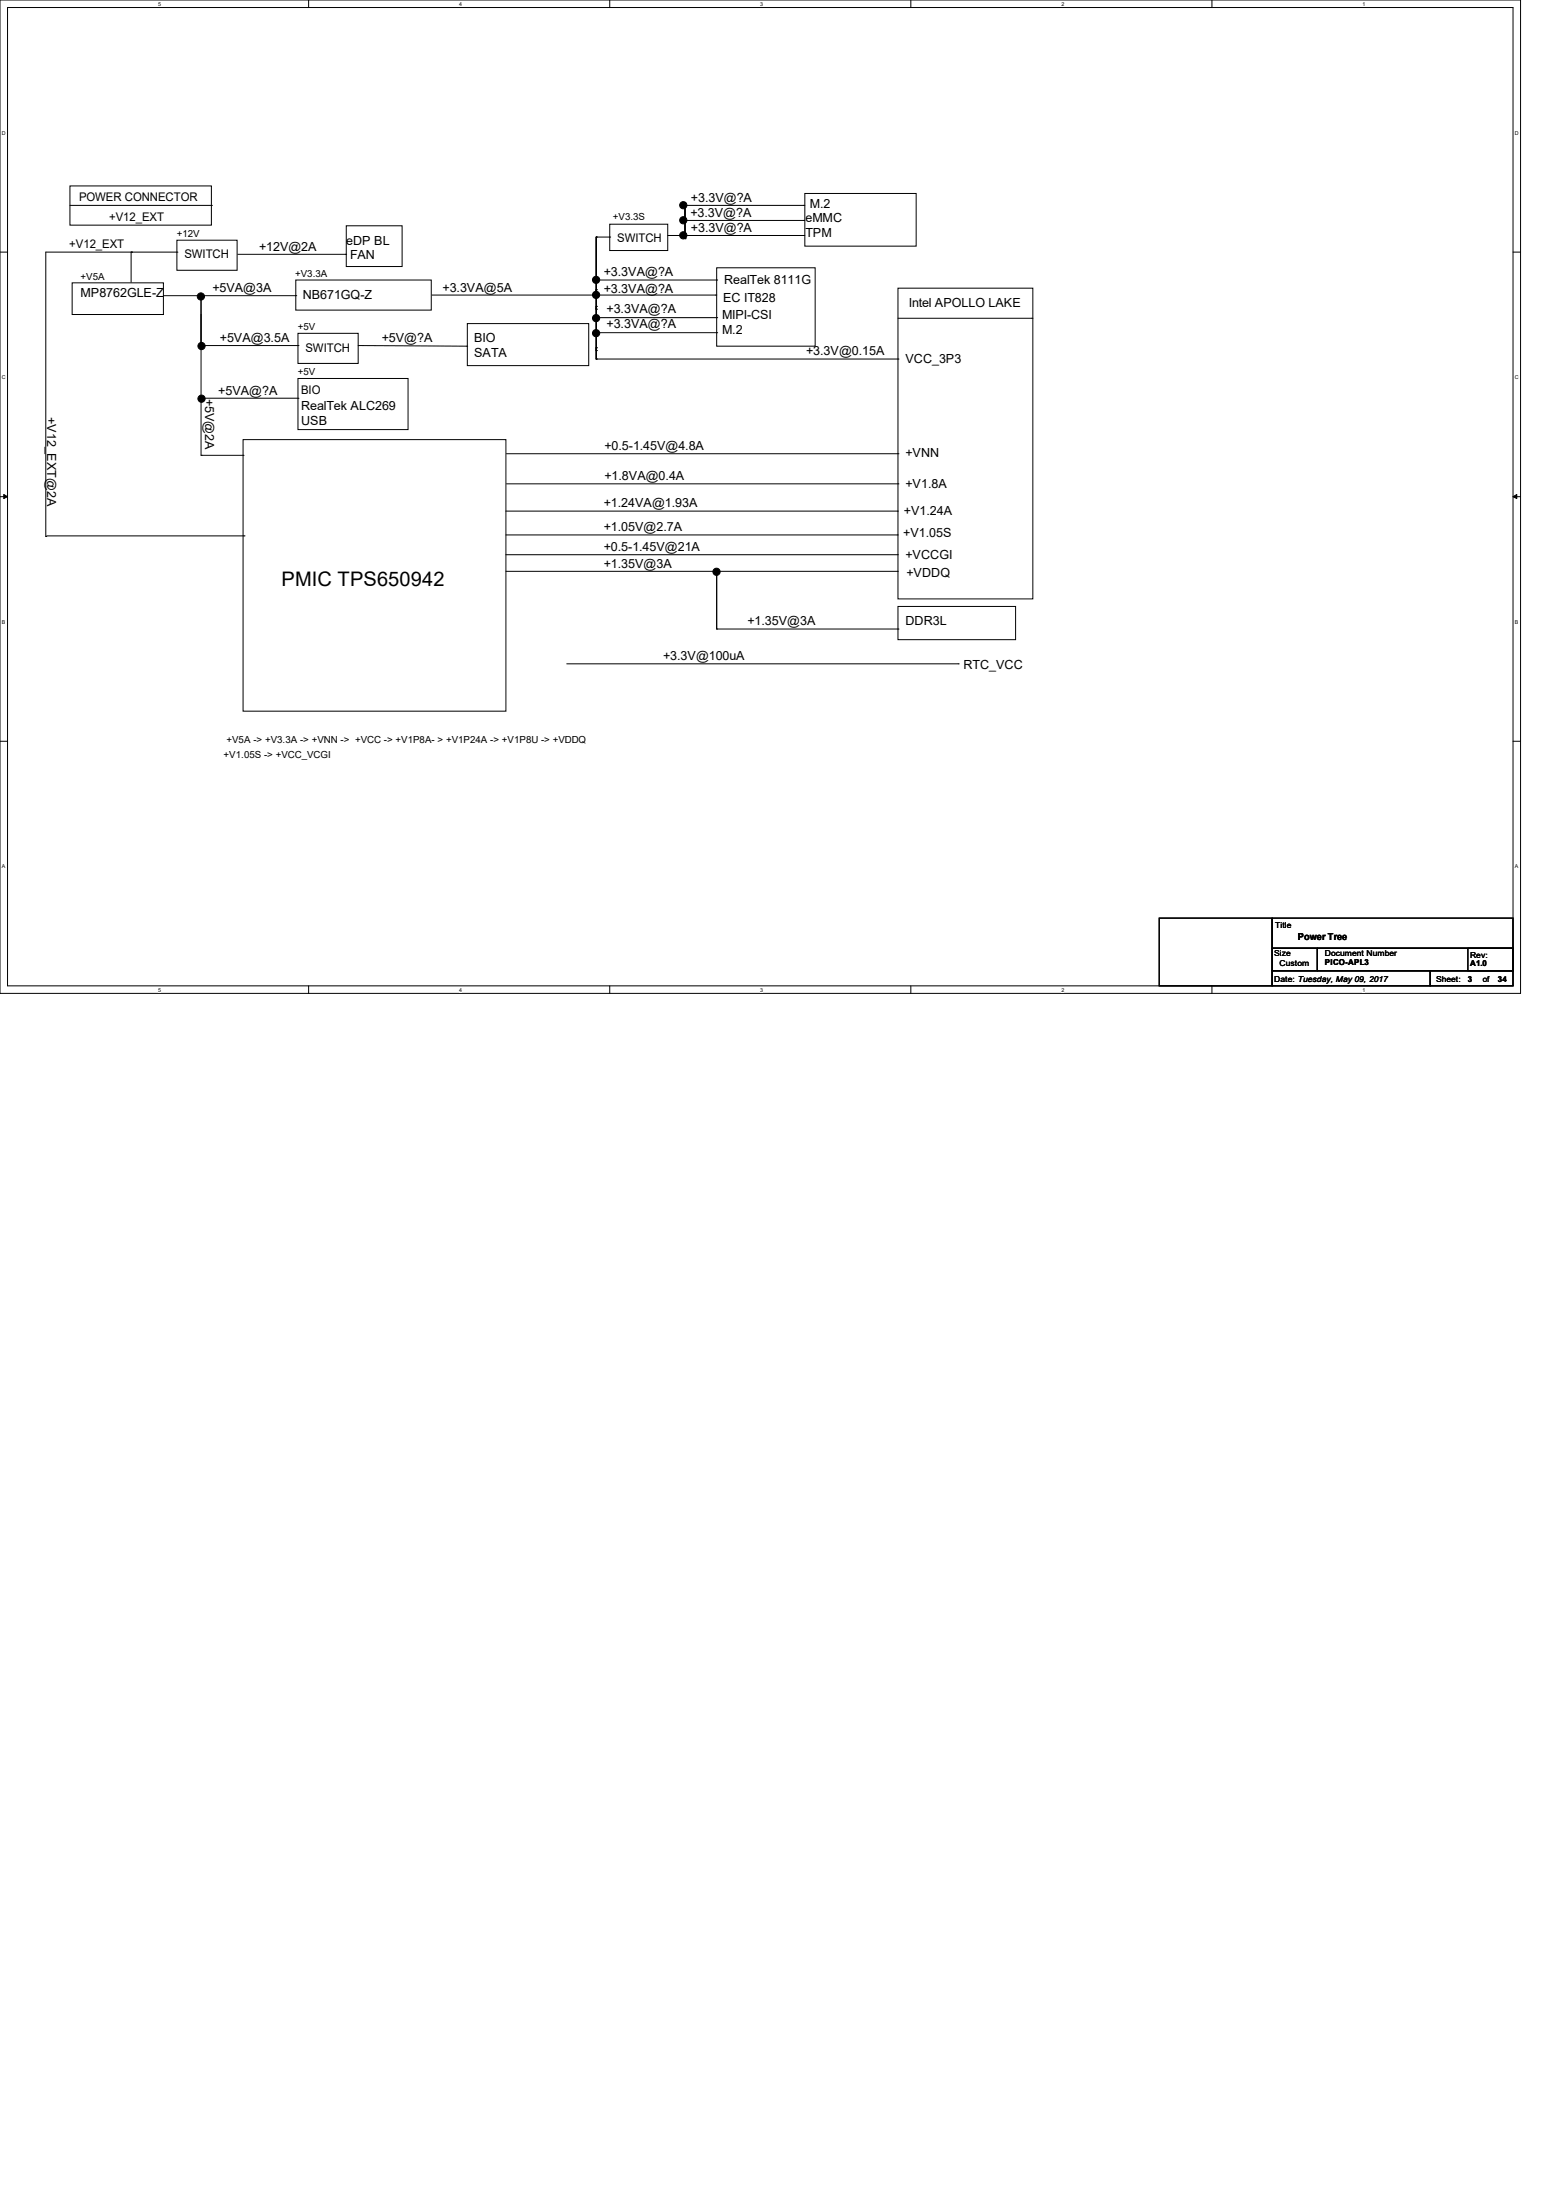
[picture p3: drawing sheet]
<svg xmlns="http://www.w3.org/2000/svg" width="210mm" height="297mm" viewBox="0 0 210 297" stroke-linecap="round" stroke-linejoin="round" font-family="sans-serif">
<path d="M0 0h205.2v134.1h-205.2zM1 1h203.2v132.1h-203.2z" fill="none" stroke="#000" stroke-width=".13"/>
<g fill="#fff">
<path d="M21.3 .1h.4v.8h-.4z"/>
<path d="M21.3 133.2h.4v.8h-.4z"/>
</g>
<path d="M41.7 0v1M41.7 133.1v1" fill="none" stroke="#000" stroke-width=".13"/>
<g fill="#fff">
<path d="M62 .1h.4v.8h-.4z"/>
<path d="M62 133.2h.4v.8h-.4z"/>
</g>
<path d="M82.3 0v1M82.3 133.1v1" fill="none" stroke="#000" stroke-width=".13"/>
<g fill="#fff">
<path d="M102.6 .1h.4v.8h-.4z"/>
<path d="M102.6 133.2h.4v.8h-.4z"/>
</g>
<path d="M122.9 0v1M122.9 133.1v1" fill="none" stroke="#000" stroke-width=".13"/>
<g fill="#fff">
<path d="M143.3 .1h.3v.8h-.3z"/>
<path d="M143.3 133.2h.3v.8h-.3z"/>
</g>
<path d="M163.6 0v1M163.6 133.1v1" fill="none" stroke="#000" stroke-width=".13"/>
<g fill="#fff">
<path d="M183.9 .1h.4v.8h-.4z"/>
<path d="M183.9 133.2h.4v.8h-.4z"/>
<path d="M.3 17.5h.5v.8h-.5z"/>
<path d="M204.5 17.5h.5v.8h-.5z"/>
<path d="M.3 50.5h.5v.9h-.5z"/>
<path d="M204.5 50.5h.5v.9h-.5z"/>
</g>
<path d="M0 34h1M204.2 34h1" fill="none" stroke="#000" stroke-width=".13"/>
<g fill="#fff">
<path d="M.3 83.6h.4v.8h-.4z"/>
<path d="M204.5 83.6h.4v.8h-.4z"/>
</g>
<path d="M0 67.1h1M204.2 67.1h1" fill="none" stroke="#000" stroke-width=".13"/>
<path d="M.5 66.8l.5 .3-.5 .2zM204.2 67.1l.5-.3v.5z" fill="#000" stroke="#000" stroke-width=".13"/>
<g fill="#fff">
<path d="M.3 116.6h.4v.8h-.4z"/>
<path d="M204.5 116.6h.4v.8h-.4z"/>
</g>
<g fill="none" stroke="#000" stroke-width=".13">
<path d="M9.4 25.1h19.1v5.3h-19.1zM9.4 27.7h19.1M9.7 38.2h12.4v4.3h-12.4zM17.7 34h.1M17.7 34v4.1M17.8 34h.1M22.1 39.9h17.8M23.9 32.4h8.1v4.1h-8.1zM23.9 34h.1M23.9 34h-17.7v38.4M28.5 27.7h.1M32.1 34.3h14.6"/>
<path d="M39.9 37.8h18.3v4.1h-18.3zM39.9 39.9h.1M46.7 34.3h.1M46.7 30.5h7.6v5.5h-7.6zM58.3 39.8h38.3M80.3 39.8h.1M80.5 39.8h.1M80.5 37.8h.1M80.5 32h.1M80.5 39.1h.1M80.5 32v10.9M80.5 37.8h16.2"/>
<path d="M80.5 32h1.8M82.3 30.3h7.8v3.5h-7.8zM82.3 32h.1M90.1 31.8h18.4M92.2 29.8h16.3M92.2 27.7h16.3M92.5 32.2h.1M92.5 27.4h.1M92.5 27.4v4.8M96.6 39.8h.1M96.7 36.2h13.3v10.5h-13.3zM96.7 37.8h.1"/>
<path d="M108.5 29.8h.1M108.5 31.8h.1M108.5 27.7h.1M108.6 26.1h15.1v7.1h-15.1zM121.2 38.9h18.2v42h-18.2zM27.1 40.3h.1M27.1 46.5h.1M27.1 46.7h13.1M27.1 40.3v21.2M27.1 53.8h13.1M32.8 59.4h35.5v36.6h-35.5zM40.2 45h8.1v4.1h-8.1z"/>
<path d="M40.2 51.1h14.9v6.9h-14.9zM40.2 46.7h.1M40.2 53.8h.1M48.3 46.7h14.7M63 46.7h.1M63.1 43.7h16.4v5.7h-16.4zM80.5 41.7h.1M80.5 41.4h.1M80.5 42.9h.1M80.5 46.9h.1M80.5 48.5h.1M80.5 43.1h.1"/>
<path d="M80.5 47.3h.1M80.5 43.1v5.4M80.5 42.9h16.2M80.5 48.5h40.7M80.5 44.9h16.2M96.7 42.9h.1M96.7 44.9h.1M121.2 48.5h.1M121.2 43h18.1M139.3 43h.1M6.2 72.4h.1M6.3 72.3h26.6"/>
<path d="M27.1 61.5h.1M27.2 61.5h5.6M32.8 61.5h.1M32.9 72.3h.1M68.3 69h52.8M68.3 72.2h52.8M68.3 74.9h52.8M68.3 77.1h52.8M68.4 61.3h52.8M68.4 65.3h52.8M96.7 77.3h.1M96.7 77.3v7.6"/>
<path d="M121.1 69h.1M121.1 72.2h.1M121.1 74.9h.1M121.1 77.1h.1M121.2 61.3h.1M121.2 65.3h.1M76.5 89.6h52.8M96.7 84.9h.1M96.8 84.9h24.4M121.2 81.9h15.9v4.5h-15.9zM121.2 84.9h.1M129.3 89.6h.1"/>
<path d="M0 100.1h1M204.2 100.1h1M156.5 124h15.2v9.1h-15.2zM171.7 128h6.1v3.1h-6.1zM171.7 131.1h21.3v2h-21.3zM171.7 124h32.5v4h-32.5zM177.8 128h26.4v3.1h-26.4zM193 131.1h11.2v2h-11.2zM198.1 128h6.1v3.1h-6.1z"/>
</g>
<g fill="#000" stroke="#000" stroke-width=".13">
<circle cx="80.5" cy="39.8" r=".49"/>
<circle cx="80.5" cy="37.8" r=".49"/>
<circle cx="92.2" cy="31.8" r=".49"/>
<circle cx="92.2" cy="29.7" r=".49"/>
<circle cx="92.2" cy="27.7" r=".49"/>
<circle cx="27.1" cy="40" r=".49"/>
<circle cx="27.2" cy="46.7" r=".49"/>
<circle cx="27.2" cy="53.8" r=".49"/>
<circle cx="80.5" cy="45" r=".49"/>
<circle cx="80.5" cy="42.9" r=".49"/>
<circle cx="96.7" cy="77.2" r=".49"/>
</g>
<text font-size="2.7" x="38" y="79.2">PMIC TPS650942</text>
<g font-size="1.7">
<text x="93.2" y="29.3">+3.3V@?A</text>
<text x="93.3" y="27.2">+3.3V@?A</text>
<text x="108.7" y="30">eMMC</text>
<text x="109.3" y="28">M.2</text>
<text x="35" y="33.8">+12V@2A</text>
<text x="46.7" y="33">eDP BL</text>
<text x="47.2" y="35">FAN</text>
<text x="93.3" y="31.3">+3.3V@?A</text>
<text x="108.7" y="32">TPM</text>
<text x="10.9" y="40.1">MP8762GLE-Z</text>
<text x="28.7" y="39.4">+5VA@3A</text>
<text x="40.9" y="40.4">NB671GQ-Z</text>
<text x="59.7" y="39.4">+3.3VA@5A</text>
<text x="81.5" y="37.3">+3.3VA@?A</text>
<text x="81.5" y="39.5">+3.3VA@?A</text>
<text x="97.6" y="40.7">EC IT828</text>
<text x="97.7" y="38.3">RealTek 8111G</text>
<text x="122.7" y="41.4">Intel APOLLO LAKE</text>
<text x="29.7" y="46.1">+5VA@3.5A</text>
<text x="51.5" y="46.1">+5V@?A</text>
<text x="64" y="46.2">BIO</text>
<text x="81.9" y="42.2">+3.3VA@?A</text>
<text x="81.9" y="44.3">+3.3VA@?A</text>
<text x="97.5" y="43.1">MIPI-CSI</text>
<text x="97.5" y="45.1">M.2</text>
<text x="108.8" y="48">+3.3V@0.15A</text>
<text x="27.7" y="53.8" transform="rotate(90 27.7 53.8)">+5V@2A</text>
<text x="29.5" y="53.3">+5VA@?A</text>
<text x="64" y="48.3">SATA</text>
<text x="122.2" y="49.1">VCC_3P3</text>
<text x="6.3" y="56.3" transform="rotate(90 6.3 56.3)">+V12_EXT@2A</text>
<text x="40.6" y="55.4">RealTek ALC269</text>
<text x="40.6" y="57.4">USB</text>
<text x="81.6" y="60.7">+0.5-1.45V@4.8A</text>
<text x="81.6" y="64.8">+1.8VA@0.4A</text>
<text x="122.2" y="61.8">+VNN</text>
<text x="122.2" y="65.8">+V1.8A</text>
<text x="81.5" y="68.5">+1.24VA@1.93A</text>
<text x="81.5" y="71.7">+1.05V@2.7A</text>
<text x="122" y="69.5">+V1.24A</text>
<text x="81.5" y="74.4">+0.5-1.45V@21A</text>
<text x="81.5" y="76.6">+1.35V@3A</text>
<text x="121.9" y="72.6">+V1.05S</text>
<text x="122.2" y="75.5">+VCCGI</text>
<text x="122.3" y="77.9">+VDDQ</text>
<text x="89.5" y="89.1">+3.3V@100uA</text>
<text x="100.9" y="84.4">+1.35V@3A</text>
<text x="122.2" y="84.4">DDR3L</text>
<text x="130" y="90.3">RTC_VCC</text>
</g>
<g font-size="1.6">
<text x="10.7" y="27.1">POWER CONNECTOR</text>
<text x="14.7" y="29.9">+V12_EXT</text>
<text x="9.4" y="33.5">+V12_EXT</text>
<text x="24.9" y="34.9">SWITCH</text>
<text x="83.3" y="32.7">SWITCH</text>
<text x="41.2" y="47.5">SWITCH</text>
<text x="40.6" y="53.3">BIO</text>
</g>
<g font-size="1.3">
<text x="82.7" y="29.7">+V3.3S</text>
<text x="23.9" y="32">+12V</text>
<text x="10.9" y="37.8">+V5A</text>
<text x="39.8" y="37.3">+V3.3A</text>
<text x="40.2" y="44.6">+5V</text>
<text x="40.2" y="50.7">+5V</text>
<text x="30.6" y="100.2">+V5A -&gt; +V3.3A -&gt; +VNN -&gt; +VCC -&gt; +V1P8A- &gt; +V1P24A -&gt; +V1P8U -&gt; +VDDQ</text>
<text x="30.2" y="102.3">+V1.05S -&gt; +VCC_VCGI</text>
<text x="175.2" y="126.9">Power Tree</text>
</g>
<g font-size="1.1">
<text x="172.1" y="125.2">Title</text>
<text x="172" y="129.1">Size</text>
<text x="172.7" y="130.4">Custom</text>
<text x="178.8" y="129.1">Document Number</text>
<text x="178.8" y="130.3">PICO-APL3</text>
<text x="198.4" y="129.3">Rev:</text>
<text x="198.4" y="130.5">A1.0</text>
<text x="172" y="132.6">Date: Tuesday, May 09, 2017</text>
<text x="193.8" y="132.6">Sheet:</text>
<text x="198.1" y="132.6">3</text>
<text x="200.2" y="132.6">of</text>
<text x="202.2" y="132.6">34</text>
</g>
<g font-size=".7">
<text x="21.3" y=".8">5</text>
<text x="62" y=".8">4</text>
<text x="102.6" y=".8">3</text>
<text x="143.3" y=".8">2</text>
<text x="183.9" y=".8">1</text>
<text x=".3" y="18.2">D</text>
<text x="204.5" y="18.2">D</text>
<text x=".3" y="51.2">C</text>
<text x="204.5" y="51.2">C</text>
<text x=".3" y="84.2">B</text>
<text x="204.5" y="84.2">B</text>
<text x=".3" y="117.2">A</text>
<text x="204.5" y="117.2">A</text>
<text x="21.3" y="133.9">5</text>
<text x="62" y="133.9">4</text>
<text x="102.6" y="133.9">3</text>
<text x="143.3" y="133.9">2</text>
<text x="183.9" y="133.9">1</text>
</g>
</svg>
